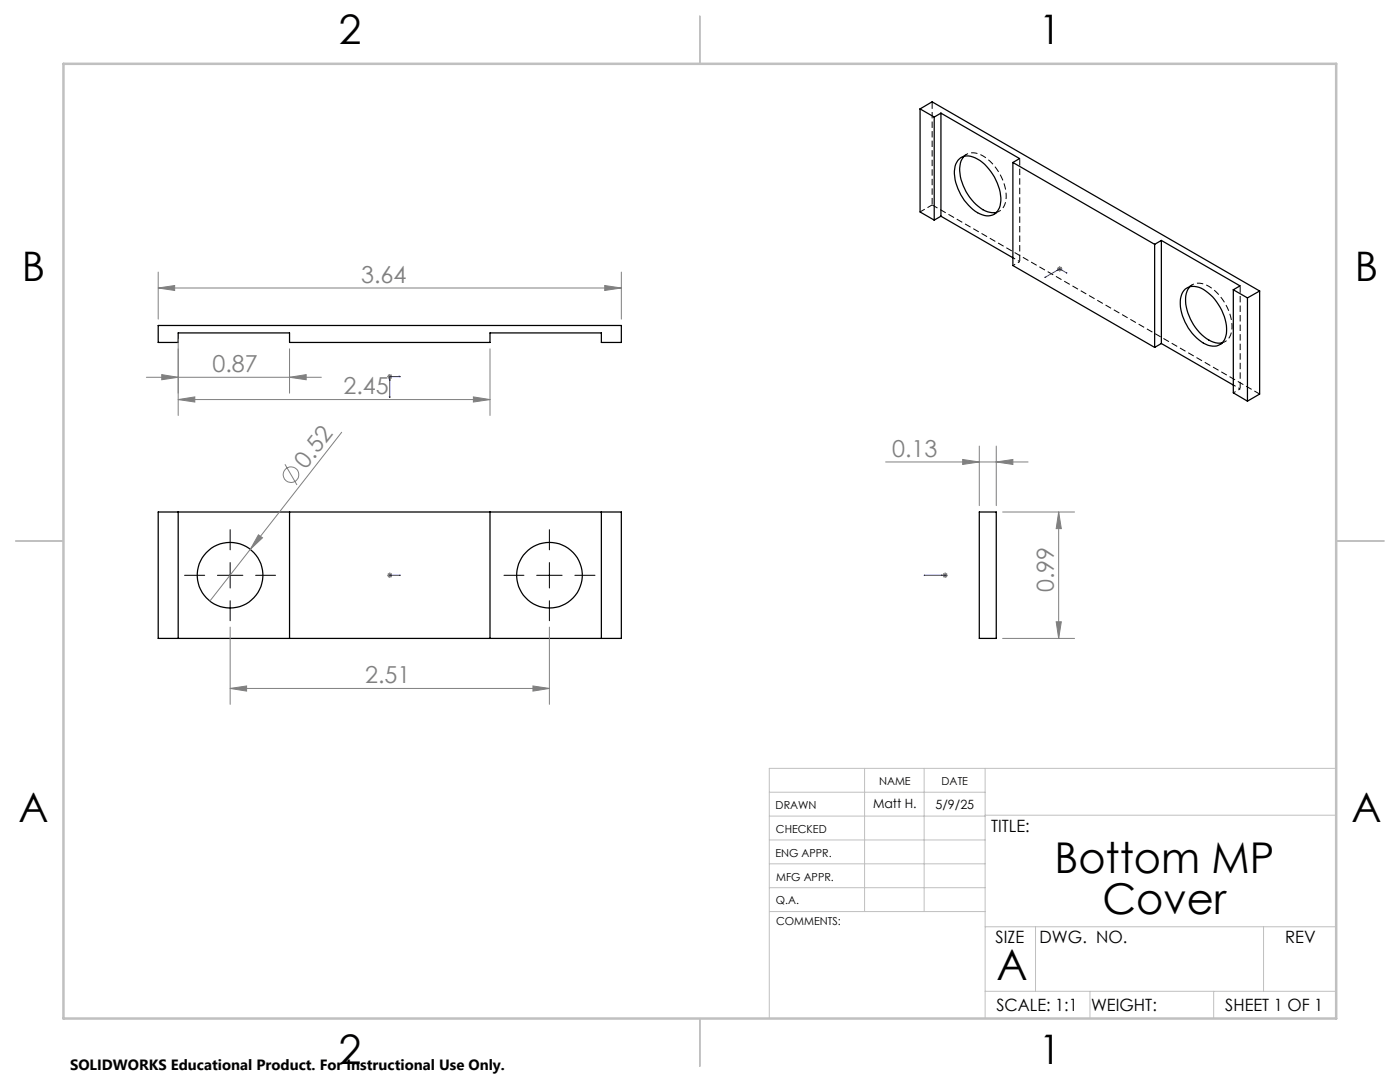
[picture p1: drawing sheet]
<svg xmlns="http://www.w3.org/2000/svg" width="279mm" height="216mm" viewBox="0 0 279 216" stroke-linecap="round" stroke-linejoin="round" font-family="sans-serif">
<g fill="none" stroke="#000" stroke-width=".25">
<path d="M183.6 21.7l2.8 1.7M183.6 21.7l2.4-1.4 65.4 37.8M183.6 21.7v20.6l2.8 1.6M186.4 23.4v20.5M187.8 22.6l15.7 9-1.4 .8M187.8 22.6l-1.4 .8M187.8 22.6v20.5M191.2 32a2.85 2.85 0 0 1 3.9-.2 9.8 9.8 0 0 1 4.6 8.7 2.62 2.62 0 0 1-4.1 2.2 9.7 9.7 0 0 1-5-9.5zM192.4 31.2a5.1 5.1 0 0 0-.4 5.2 9.6 9.6 0 0 0 5.1 5.9l.9 .1h.9M202.1 32.4l28.3 16.4M202.1 32.4v20.6l28.3 16.3M187.8 43.1l14.3 8.3"/>
<path d="M187.8 43.1l-1.4 .8M230.4 48.8v20.5M231.8 48l15.7 9-1.4 .8M231.8 48l-1.4 .8M231.8 48v20.5M236.5 57.7a3.5 3.5 0 0 1 4.6 .7 9.9 9.9 0 0 1 3.7 8.2 2.66 2.66 0 0 1-4.2 2.1 9.9 9.9 0 0 1-5-9l.4-1.4zM237.5 57.2a5.6 5.6 0 0 0-.2 5.8 8.2 8.2 0 0 0 5.8 5.5l.8-.1M246.1 57.8l2.9 1.6M246.1 57.8v20.6l2.9 1.6M249 59.4v20.6M251.4 58.1v20.5l-2.4 1.4M251.4 58.1l-2.4 1.3"/>
<path d="M31.6 64.9h92.4v3.4h-4v-1.9h-22.2v1.9h-40v-1.9h-22.2v1.9h-4zM231.8 68.5l14.3 8.3M231.8 68.5l-1.4 .8M31.6 102.2h92.4v25.2h-92.4zM35.6 102.2v25.2M57.8 102.2v25.2M97.8 102.2v25.2M120 102.2v25.2M195.4 102.2h3.4v25.2h-3.4z"/>
<circle cx="45.9" cy="114.8" r="6.5"/>
<circle cx="109.7" cy="114.8" r="6.5"/>
</g>
<path d="M202.2 53l1.3-.8M202.2 51.4l1.3 .8M246.2 76.8l1.3 .8M246.2 78.4l1.3-.8" fill="none" stroke="#000" stroke-width=".2" stroke-dasharray="1.3 .6" stroke-dashoffset=".8" stroke-linecap="butt"/>
<path d="M186 20.3v20.6M203.5 31.6v20.6M247.5 57v20.6" fill="none" stroke="#000" stroke-width=".2" stroke-dasharray="1.3 .6" stroke-dashoffset="-.1" stroke-linecap="butt"/>
<path d="M198.9 42.4a3.1 3.1 0 0 0 1.9-3.5 9.9 9.9 0 0 0-5.6-8.2 2.57 2.57 0 0 0-2.8 .5M243.9 68.4a3.1 3.1 0 0 0 2-3.5 9.9 9.9 0 0 0-5.6-8.2 2.57 2.57 0 0 0-2.8 .5" fill="none" stroke="#000" stroke-width=".2" stroke-dasharray="1.3 .6" stroke-dashoffset=".3" stroke-linecap="butt"/>
<path d="M186 40.9l65.4 37.7" fill="none" stroke="#000" stroke-width=".2" stroke-dasharray="1.3 .6" stroke-linecap="butt"/>
<path d="M183.6 42.3l2.4-1.4" fill="none" stroke="#000" stroke-width=".2" stroke-dasharray="1.3 .6" stroke-dashoffset=".2" stroke-linecap="butt"/>
<path d="M192.9 30.8l-1.1 .6M198.4 42.7l1.1-.6M238 56.8l-1.1 .6M243.5 68.8l1-.6" fill="none" stroke="#000" stroke-width=".2" stroke-dasharray="1.3 .6" stroke-dashoffset=".6" stroke-linecap="butt"/>
<g fill="none" stroke="#808080" stroke-width=".2">
<path d="M31.6 57.5l3.3-.5v1zM31.6 54.3v9.4M31.6 57.5h92.4M120.7 57l3.3 .5-3.3 .5zM124 54.3v9.4M211 53.7h1M211.1 53.3l.7 .7M211.5 53.2v1M211.8 53.3l-.7 .7M29.2 75.3h34.9M32.3 74.8l3.3 .5-3.3 .5zM35.6 79.7l3.3-.5v1z"/>
<path d="M35.6 67.7v15.2M35.6 79.7h62.2M57.8 75.3l3.3-.5v1zM57.8 69.6v8.9M77.3 75.1h1M77.4 74.8l.7 .7M77.8 74.6v1M78.1 74.8l-.7 .7M94.5 79.2l3.3 .5-3.3 .5zM97.8 69.6v13.3M56.9 92.6l2.4 4.2M68.2 86.3l-18.2 23.3"/>
<path d="M176.7 92.2h28.5M192.1 91.7l3.3 .5-3.3 .5zM195.4 89v11.9M198.8 92.2l3.3-.5v1zM198.8 89v11.9M50 109.6l-8.1 10.3M51.6 106.7l.8 .6-2.4 2.3zM77.3 114.8h1M77.4 114.4l.7 .7M77.8 114.3v1M78.1 114.4l-.7 .7M188.1 114.8h1"/>
<path d="M188.3 114.4l.7 .7M188.6 114.3v1M189 114.4l-.7 .7M200.1 102.2h14.4M211.3 102.2l.5 3.3h-1zM211.3 102.2v25.2M45.9 137.4l3.3-.5v1zM45.9 125.1v15.4M45.9 137.4h63.7M106.4 136.9l3.2 .5-3.2 .5zM109.6 125.1v15.4M200.1 127.4h14.4"/>
<path d="M210.8 124.1h1l-.5 3.3z"/>
<circle cx="58.1" cy="94.7" r="1.56"/>
</g>
<g fill="none" stroke="#00f" stroke-width=".2">
<path d="M208.6 55.3l-.1 .1zM211 53.9l-.1 .1zM211.5 53.7l1.5 .8M211.5 53.7l-3 1.7M211.5 53.7l.3 .1M211.5 53.7l-.6 .3M211.6 53.8h.2zM212.8 54.4l.2 .1zM77.7 75.8h.1v.2zM77.7 79.2h.1v.2zM78 75.1h.2l-.2 .1zM79.7 75.1h.2l-.2 .1z"/>
<path d="M79.9 75.1h-2.1v4.3M77.7 114.8h.1zM77.8 114.8h.1M77.8 114.8h2.1M78.2 114.8h-.2h.2M79.9 114.8h-.2h.2M184.4 114.8h.2h-.2M184.4 114.8h4.2M187.8 114.8h.2h-.2M188.6 114.8h.1zM188.6 114.8h.1"/>
</g>
<g fill="none" stroke="#c0c0c0" stroke-width=".2">
<path d="M153.5 158.1h43.1M172.5 153.3v28.6M184.4 153.3v28.6M196.6 153.3v49.9M266.7 153.3h-113.2v49.9M153.5 167.6h43.1M153.5 162.8h43.1M153.5 172.4h43.1M153.5 177.1h43.1M196.6 162.7h70.1M153.6 181.9h43M196.6 197.8h70.1"/>
<path d="M196.6 184.9h70.1M206.7 184.9v12.9M217.5 197.8v5.4M242.2 197.8v5.4M252.2 184.9v12.9"/>
</g>
<path d="M139.7 3.2v9.5M3.1 107.9h9.6M266.7 107.9h9.5M139.7 203.2v9.6" fill="none" stroke="#c0c0c0" stroke-width=".25"/>
<path d="M12.7 12.7h254v190.5h-254z" fill="none" stroke="#c0c0c0" stroke-width=".5"/>
<path d="M36.8 114.8h4.1M43.4 114.8h5.1M45.9 105.7v4M45.9 112.3v5M45.9 119.9v4M51 114.8h4M100.6 114.8h4M107.1 114.8h5.1M109.6 105.7v4M109.6 112.3v5M109.6 119.9v4M114.7 114.8h4" fill="none" stroke="#000" stroke-width=".2"/>
<g fill="#00f">
<path d="M79.7 114.8h.2zM77.7 114.8h.1z"/>
<path d="M78 75.1v.1l.2-.1zM77.7 75.8l.1 .2v-.2zM188.6 114.8h.1zM184.4 114.8h.2z"/>
<path d="M78 114.8h.2zM77.7 114.8h.1zM79.7 75.1v.1l.2-.1zM77.7 79.2l.1 .2v-.2zM188.6 114.8h.1zM187.8 114.8h.2zM212.8 54.4l.2 .1zM208.5 55.4l.2-.1zM211.6 53.8h.2zM211 53.9l-.1 .1z"/>
</g>
<g fill="#808080">
<path d="M51.6 106.7l.8 .6-2.4 2.3z"/>
<path d="M94.5 79.2l3.3 .5-3.3 .5zM35.6 79.7l3.3-.5v1z"/>
<path d="M45.9 137.4l3.3-.5v1zM106.4 136.9l3.2 .5-3.2 .5zM31.6 57.5l3.3-.5v1zM120.7 57l3.3 .5-3.3 .5zM32.3 74.8l3.3 .5-3.3 .5zM57.8 75.3l3.3-.5v1zM192.1 91.7l3.3 .5-3.3 .5zM198.8 92.2l3.3-.5v1z"/>
<path d="M210.8 124.1h1l-.5 3.3zM211.3 102.2l.5 3.3h-1z"/>
</g>
<g font-size="8.5">
<text x="210.5" y="174.2">Bottom MP</text>
<text x="220" y="182.3">Cover</text>
<text x="198.9" y="195.5">A</text>
</g>
<g font-size="8.1">
<text x="67.6" y="8.9">2</text>
<text x="207.3" y="8.9">1</text>
<text x="4.4" y="56.2">B</text>
<text x="270.4" y="56.2">B</text>
<text x="3.7" y="164.1">A</text>
<text x="269.7" y="164.1">A</text>
<text x="67.6" y="212.4">2</text>
<text x="207.3" y="212.4">1</text>
</g>
<g font-size="4.7" fill="#808080">
<text x="72.1" y="56.4">3.64</text>
<text x="42.4" y="74.2">0.87</text>
<text x="68.6" y="78.7">2.45</text>
<text x="61" y="93.7" transform="rotate(-52 61 93.7)">0.52</text>
<text x="178.1" y="91.1">0.13</text>
<text x="210.3" y="118.2" transform="rotate(-90 210.3 118.2)">0.99</text>
<text x="72.9" y="136.3">2.51</text>
</g>
<g font-size="3.4">
<text x="197.8" y="166">TITLE:</text>
<text x="198.7" y="188.1">SIZE</text>
<text x="207.5" y="188.1">DWG. NO.</text>
<text x="256.5" y="188.2">REV</text>
<text x="198.8" y="201.7">SCALE: 1:1</text>
<text x="217.7" y="201.8">WEIGHT:</text>
<text x="244.5" y="201.7">SHEET 1 OF 1</text>
</g>
<text font-size="3" x="14" y="213.5">SOLIDWORKS Educational Product. For Instructional Use Only.</text>
<g font-size="2.5">
<text x="174.2" y="161.3">Matt H.</text>
<text x="186.7" y="161.4">5/9/25</text>
</g>
<g font-size="2.2">
<text x="154.8" y="161.4">DRAWN</text>
<text x="175.4" y="156.6">NAME</text>
<text x="187.9" y="156.7">DATE</text>
<text x="154.9" y="166.3">CHECKED</text>
<text x="154.8" y="170.9">ENG APPR.</text>
<text x="154.9" y="175.7">MFG APPR.</text>
<text x="154.9" y="180.4">Q.A.</text>
<text x="154.9" y="184.6">COMMENTS:</text>
</g>
</svg>
